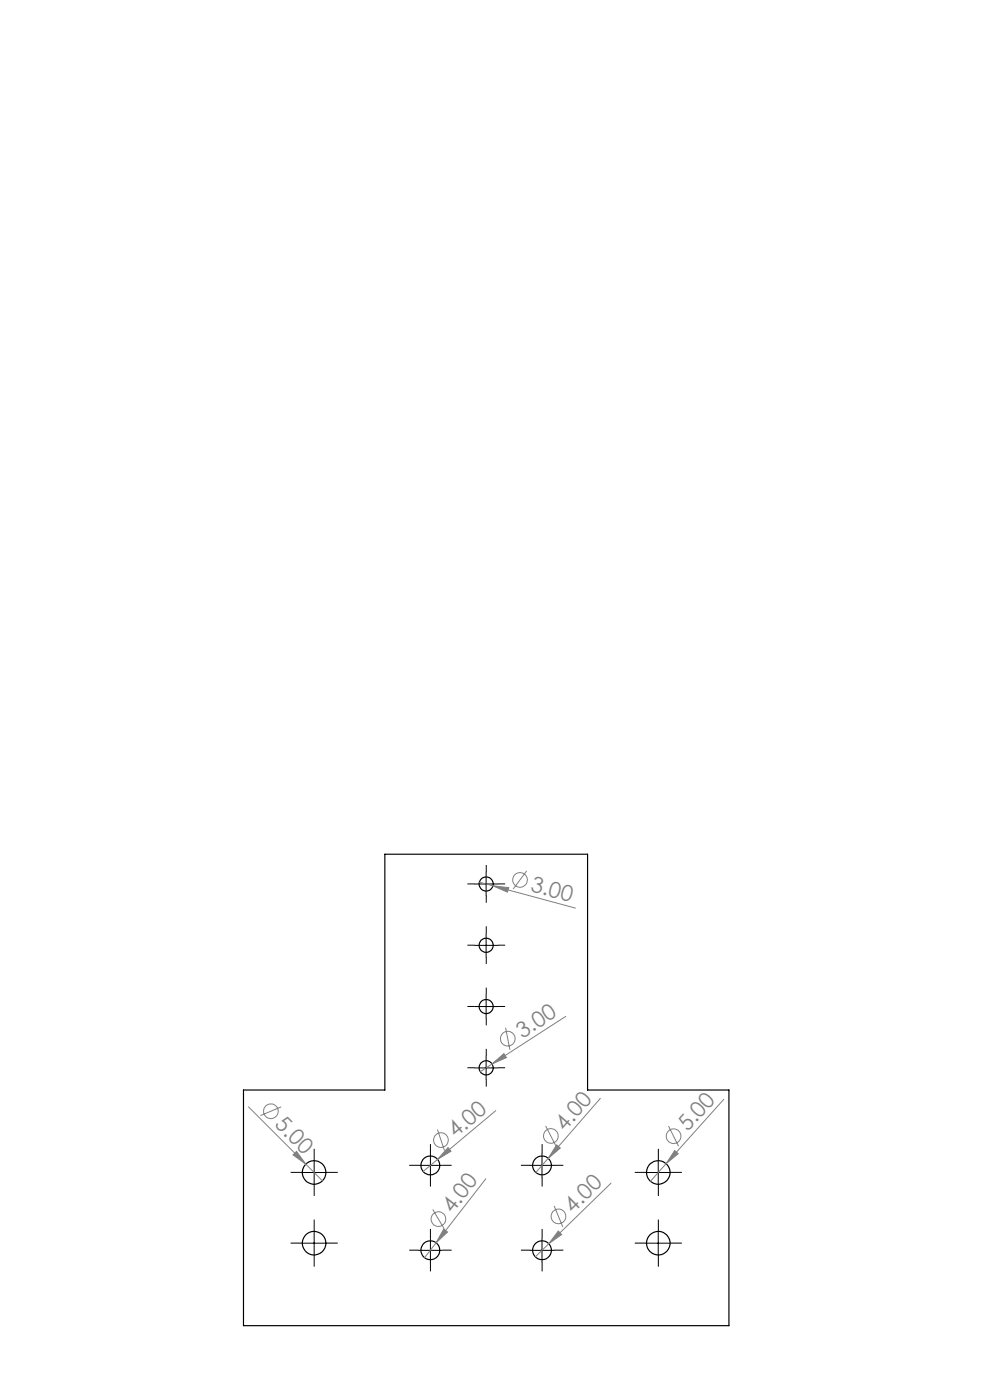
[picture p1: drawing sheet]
<svg xmlns="http://www.w3.org/2000/svg" width="210mm" height="297mm" viewBox="0 0 210 297" stroke-linecap="round" stroke-linejoin="round" font-family="sans-serif">
<g fill="none" stroke="#000" stroke-width=".25">
<path d="M81.6 181.2h43v50h30v50h-103v-50h30z"/>
<circle cx="103.1" cy="187.5" r="1.51"/>
<circle cx="103.1" cy="213.5" r="1.51"/>
<circle cx="103.1" cy="200.5" r="1.5"/>
<circle cx="103.1" cy="226.5" r="1.5"/>
<circle cx="66.6" cy="248.7" r="2.51"/>
<circle cx="91.3" cy="247.2" r="2"/>
<circle cx="115" cy="247.2" r="2"/>
<circle cx="139.6" cy="248.7" r="2.49"/>
<circle cx="66.6" cy="263.7" r="2.51"/>
<circle cx="91.3" cy="265.2" r="2"/>
<circle cx="115" cy="265.2" r="2"/>
<circle cx="139.6" cy="263.7" r="2.5"/>
</g>
<g fill="none" stroke="#808080" stroke-width=".21">
<path d="M101.7 187.1l20.4 5.5M104.6 187.9l3.3 .4-.3 1zM111.7 184.7l-2.8 3.9M107.2 218l1 4.7M120 215.6l-15.6 10.1M52.7 234.8l15.7 15.7M59.7 234.8l-4.5 1.9M92.8 239.6l1.5 4.5M104.4 225.7l2.5-2.2 .5 .9zM104.4 225.7l-2.5 1.7M105.2 235.6l-15.5 12.9M115.7 238.9l2.2 4.2"/>
<path d="M127.4 233l-13.7 15.7M141.8 238.9l2.1 4.3M153.5 233.2l-12.2 13.7M62.2 245l.7-.7 2 2.7zM91.8 256.6l2.4 4.1M95 243.4l.7 .8-2.9 1.8zM103 250.1l-12.9 16.7M117.5 255.8l1.9 4.5M118.1 242.9l.8 .7-2.6 2.1zM129.6 251l-16 15.6M141.3 246.9l-3.3 3.7M143.1 244.1l.8 .7-2.6 2.1z"/>
<path d="M94.1 260.7l.8 .7-2.4 2.3zM118.4 261.2l.7 .7-2.7 1.9z"/>
<circle cx="110.3" cy="186.7" r="1.55"/>
<circle cx="57.5" cy="235.7" r="1.57"/>
<circle cx="107.7" cy="220.3" r="1.55"/>
<circle cx="93" cy="258.6" r="1.55"/>
<circle cx="93.5" cy="241.9" r="1.55"/>
<circle cx="116.8" cy="241" r="1.56"/>
<circle cx="118.5" cy="258" r="1.56"/>
<circle cx="142.9" cy="241" r="1.56"/>
</g>
<g fill="none" stroke="#000" stroke-width=".21" stroke-dasharray="15.2 1.3 1.3 1.3" stroke-linecap="butt">
<path d="M100.6 187.5h-1.5M103.1 198v-1.5M103.1 185v-1.5M103.1 190v1.5M105.6 187.5h1.5M100.6 213.5h-1.5M100.6 200.5h-1.5M103.1 211v-1.5M103.1 216v1.5M103.1 203v1.5M105.6 213.5h1.5M105.6 200.5h1.5"/>
<path d="M100.6 226.5h-1.5M103.1 224v-1.5M103.1 229v1.5M105.6 226.5h1.5M64.1 248.7h-2.5M66.6 246.2v-2.5M66.6 251.2v2.5M69.1 248.7h2.5M88.8 247.2h-2M91.3 244.7v-2M91.3 249.7v2M93.8 247.2h2"/>
<path d="M112.5 247.2h-2M115 244.7v-2M115 249.7v2M117.5 247.2h2M137.1 248.7h-2.5M139.6 246.2v-2.5M139.6 251.2v2.5M142.1 248.7h2.5M64.1 263.7h-2.5M66.6 261.2v-2.5M66.6 266.2v2.5M69.1 263.7h2.5"/>
<path d="M88.8 265.2h-2M91.3 262.7v-2M91.3 267.7v2M93.8 265.2h2M112.5 265.2h-2M115 262.7v-2M115 267.7v2M117.5 265.2h2M137.1 263.7h-2.5M139.6 261.2v-2.5M139.6 266.2v2.5M142.1 263.7h2.5"/>
</g>
<g fill="none" stroke="#000" stroke-width=".21">
<path d="M100.6 187.5h5M103.1 185v5M103.1 198v5M100.6 213.5h5M100.6 200.6h5M103.1 211v5M100.6 226.6h5M103.1 224v5M64.1 248.7h5M66.6 246.2v5M88.8 247.2h5M91.3 244.7v5"/>
<path d="M112.5 247.2h5M115 244.7v5M137.1 248.7h5M139.6 246.2v5M64.1 263.7h5M66.6 261.2v5M88.8 265.3h5M91.3 262.7v5M112.5 265.3h5M115 262.7v5M137.1 263.7h5M139.6 261.2v5"/>
</g>
<g fill="#808080">
<path d="M62.2 245l.7-.7 2 2.7z"/>
<path d="M104.4 225.7l2.5-2.2 .5 .9z"/>
<path d="M95 243.4l.7 .8-2.9 1.8z"/>
<path d="M118.4 261.2l.7 .7-2.7 1.9z"/>
<path d="M143.1 244.1l.8 .7-2.6 2.1z"/>
<path d="M118.1 242.9l.8 .7-2.6 2.1z"/>
<path d="M94.1 260.7l.8 .7-2.4 2.3z"/>
<path d="M104.6 187.9l3.3 .4-.3 1z"/>
</g>
<g font-size="4.7" fill="#808080">
<text x="112.4" y="189" transform="rotate(15 112.4 189)">3.00</text>
<text x="110.8" y="220.4" transform="rotate(-33 110.8 220.4)">3.00</text>
<text x="58.1" y="238.8" transform="rotate(45 58.1 238.8)">5.00</text>
<text x="96.6" y="241.5" transform="rotate(-40 96.6 241.5)">4.00</text>
<text x="119.8" y="240.2" transform="rotate(-49 119.8 240.2)">4.00</text>
<text x="145.9" y="240.2" transform="rotate(-48 145.9 240.2)">5.00</text>
<text x="96" y="257.6" transform="rotate(-52 96 257.6)">4.00</text>
<text x="121.5" y="257.5" transform="rotate(-44 121.5 257.5)">4.00</text>
</g>
</svg>
